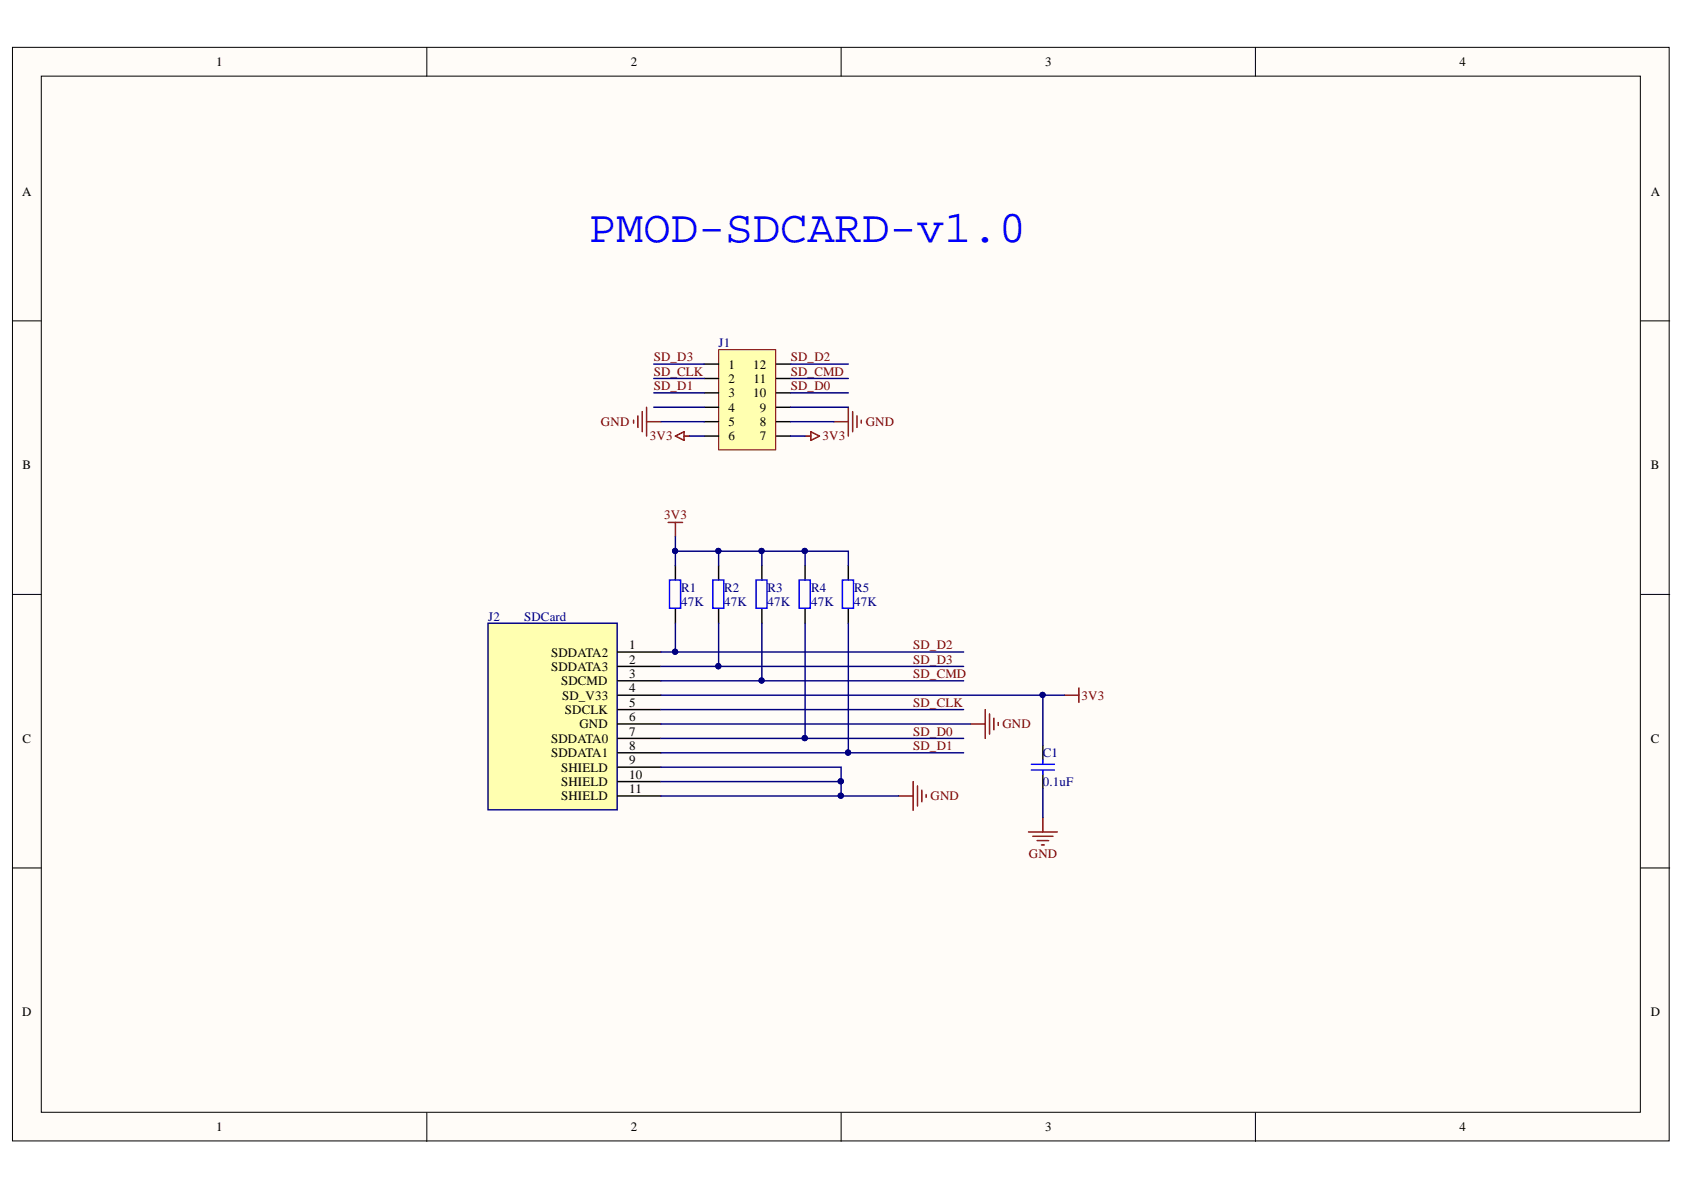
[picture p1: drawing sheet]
<svg xmlns="http://www.w3.org/2000/svg" width="297mm" height="210mm" viewBox="0 0 297 210" stroke-linecap="round" stroke-linejoin="round" font-family="sans-serif">
<g fill="#fffcf8" stroke="#000" stroke-width=".18">
<path d="M2.2 8.4h292.2v192.8h-292.2z"/>
<path d="M7.3 13.4h282v182.8h-282z"/>
</g>
<path d="M75.3 8.4v5M148.4 8.4v5M221.4 8.4v5M2.2 56.6h5.1M289.4 56.6h5.1M2.2 104.9h5.1M289.4 104.9h5.1M2.2 153.1h5.1M289.4 153.1h5.1M75.3 196.3v5M148.4 196.3v5M221.4 196.3v5" fill="none" stroke="#000" stroke-width=".18"/>
<path d="M126.8 61.7h10v17.7h-10z" fill="#ffffb0" stroke="#800000" stroke-width=".18"/>
<path d="M124.2 64.2h2.6M124.2 66.8h2.6M124.2 69.3h2.6M124.2 71.8h2.6M124.2 74.4h2.6M124.2 76.9h2.6M136.9 64.2h2.6M136.9 66.8h2.6M136.9 69.3h2.6M136.9 71.8h2.6M136.9 74.4h2.6M136.9 76.9h2.6" fill="none" stroke="#000" stroke-width=".25"/>
<g fill="none" stroke="#800000" stroke-width=".25">
<path d="M111.8 74.1v.5M112.5 73.4v2M113.3 72.6v3.6M114 71.8v5.1M114 74.4h2.6M119.1 76.9l1.6-.7v1.5zM120.7 76.9h1M142 76.9h1M143 76.2l1.5 .7-1.5 .8zM147.1 74.4h2.5M149.6 71.8v5.1M150.4 72.6v3.6"/>
<path d="M151.2 73.4v2M151.9 74.1v.5M171.2 127.7h2.6M173.8 125.2v5M174.5 125.9v3.6M175.3 126.7v2M176.1 127.5v.5M187.8 122.6h2.5M190.3 121.4v2.5"/>
</g>
<path d="M86.1 109.9h22.8v32.9h-22.8z" fill="#ffffb0" stroke="#000080" stroke-width=".25"/>
<g fill="none" stroke="#000" stroke-width=".25">
<path d="M119.1 99.8v2.5M126.8 99.8v2.5M134.4 99.8v2.5M142 99.8v2.5M149.6 99.8v2.5M109 115h7.6M109 117.5h7.6M119.1 107.4v2.5M126.8 107.4v2.5M134.4 107.4v2.5M142 107.4v2.5M149.6 107.4v2.5"/>
<path d="M109 120.1h7.6M109 122.6h7.6M109 125.2h7.6M109 127.7h7.6M109 130.2h7.6M109 132.8h7.6M109 135.3h7.6M109 137.9h7.6M184 131.5v2.6M184 136.6v2.5M109 140.4h7.6"/>
</g>
<path d="M117.9 92.2h2.5M119.1 92.2v2.5M161.1 137.9v5M161.8 138.6v3.6M162.6 139.4v2M158.5 140.4h2.6M163.4 140.1v.6M181.4 146.8h5.1M182.2 147.5h3.5M182.9 148.3h2.1M183.7 149h.5M184 144.2v2.6" fill="none" stroke="#800000" stroke-width=".25"/>
<path d="M118.1 102.3h1.9v5h-1.9zM125.7 102.3h2v5h-2zM133.4 102.3h1.9v5h-1.9zM141 102.3h1.9v5h-1.9zM148.6 102.3h1.9v5h-1.9zM181.9 135.8h4.1M181.9 134.8h4.1M184 134.1v.7M184 135.8v.8" fill="none" stroke="#00f" stroke-width=".25"/>
<g fill="none" stroke="#000080" stroke-width=".25">
<path d="M115.3 64.2h8.9M115.3 66.8h8.9M115.3 71.8h8.9M115.3 69.3h8.9M116.6 74.4h7.6M121.7 76.9h2.5M139.5 64.2h10.1M139.5 76.9h2.5M139.5 74.4h7.6M139.5 66.8h10.1M139.5 71.8h10.1M139.5 69.3h10.1"/>
<path d="M119.1 94.7v5.1M119.1 97.2h7.7M126.8 99.8v-2.6h22.8v2.6M134.4 97.2v2.6M142 97.2v2.6M116.6 117.5h53.4M116.6 115h53.4M119.1 109.9v5.1M126.8 109.9v7.6M134.4 109.9v10.2M142 109.9v20.3M149.6 109.9v22.9"/>
<path d="M116.6 135.3h31.8v5.1h10.1M116.6 132.8h53.4M116.6 130.2h53.4M116.6 120.1h53.4M116.6 137.9h31.8M116.6 127.7h54.6M116.6 125.2h53.4M116.6 122.6h67.4M184 139.1v5.1M187.8 122.6h-3.8v8.9M116.6 140.4h31.8"/>
</g>
<g fill="#000080" stroke="#000080" stroke-width=".18">
<circle cx="148.3" cy="137.8" r=".46"/>
<circle cx="148.3" cy="140.4" r=".46"/>
<circle cx="183.9" cy="122.6" r=".46"/>
<circle cx="126.7" cy="97.2" r=".46"/>
<circle cx="119.1" cy="97.2" r=".46"/>
<circle cx="134.3" cy="97.2" r=".46"/>
<circle cx="142" cy="97.2" r=".46"/>
<circle cx="119.1" cy="115" r=".46"/>
<circle cx="126.7" cy="117.5" r=".46"/>
<circle cx="134.3" cy="120" r=".46"/>
<circle cx="142" cy="130.2" r=".46"/>
<circle cx="149.6" cy="132.7" r=".46"/>
</g>
<text font-size="8" fill="#00f" x="103.9" y="42.8">PMOD-SDCARD-v1.0</text>
<g font-size="2.3">
<text x="38.2" y="11.7">1</text>
<text x="111.2" y="11.7">2</text>
<text x="184.3" y="11.7">3</text>
<text x="257.4" y="11.7">4</text>
<text x="3.9" y="34.5">A</text>
<text x="291.2" y="34.5">A</text>
<text x="128.5" y="65">1</text>
<text x="132.8" y="65">12</text>
<text x="128.5" y="67.5">2</text>
<text x="128.5" y="70.1">3</text>
<text x="132.8" y="70.1">10</text>
<text x="132.9" y="67.5">11</text>
<text x="128.5" y="72.6">4</text>
<text x="128.5" y="75.1">5</text>
<text x="128.5" y="77.7">6</text>
<text x="134" y="77.7">7</text>
<text x="134" y="75.1">8</text>
<text x="134" y="72.6">9</text>
<text x="4" y="82.8">B</text>
<text x="291.2" y="82.8">B</text>
<text x="97.2" y="115.8">SDDATA2</text>
<text x="97.2" y="118.3">SDDATA3</text>
<text x="111" y="114.5">1</text>
<text x="111" y="117.1">2</text>
<text x="111" y="119.6">3</text>
<text x="99" y="120.9">SDCMD</text>
<text x="99.2" y="123.4">SD_V33</text>
<text x="99.7" y="125.9">SDCLK</text>
<text x="111" y="122.1">4</text>
<text x="111" y="124.7">5</text>
<text x="4" y="131">C</text>
<text x="97.2" y="131">SDDATA0</text>
<text x="102.2" y="128.5">GND</text>
<text x="111" y="127.2">6</text>
<text x="111" y="129.8">7</text>
<text x="291.2" y="131">C</text>
<text x="97.2" y="133.6">SDDATA1</text>
<text x="99" y="136.1">SHIELD</text>
<text x="111" y="132.3">8</text>
<text x="111" y="134.8">9</text>
<text x="111" y="137.4">10</text>
<text x="99" y="138.6">SHIELD</text>
<text x="99" y="141.2">SHIELD</text>
<text x="111" y="139.9">11</text>
<text x="3.9" y="179.3">D</text>
<text x="291.2" y="179.3">D</text>
<text x="38.2" y="199.6">1</text>
<text x="111.2" y="199.6">2</text>
<text x="184.3" y="199.6">3</text>
<text x="257.4" y="199.6">4</text>
</g>
<g font-size="2.3" fill="#800000">
<text x="115.3" y="63.7">SD_D3</text>
<text x="139.5" y="63.7">SD_D2</text>
<text x="115.3" y="66.3">SD_CLK</text>
<text x="115.3" y="68.8">SD_D1</text>
<text x="139.5" y="66.3">SD_CMD</text>
<text x="139.5" y="68.8">SD_D0</text>
<text x="106" y="75.1">GND</text>
<text x="114.6" y="77.7">3V3</text>
<text x="145.1" y="77.7">3V3</text>
<text x="152.7" y="75.1">GND</text>
<text x="117.2" y="91.6">3V3</text>
<text x="161.1" y="114.5">SD_D2</text>
<text x="161.1" y="117.1">SD_D3</text>
<text x="161.1" y="119.6">SD_CMD</text>
<text x="161.1" y="124.7">SD_CLK</text>
<text x="190.8" y="123.4">3V3</text>
<text x="161.1" y="129.8">SD_D0</text>
<text x="176.8" y="128.5">GND</text>
<text x="161.1" y="132.3">SD_D1</text>
<text x="164.1" y="141.2">GND</text>
<text x="181.5" y="151.3">GND</text>
</g>
<g font-size="2.3" fill="#000080">
<text x="126.7" y="61.2">J1</text>
<text x="120.1" y="106.9">47K</text>
<text x="120.1" y="104.4">R1</text>
<text x="127.7" y="106.9">47K</text>
<text x="127.7" y="104.4">R2</text>
<text x="135.4" y="106.9">47K</text>
<text x="135.4" y="104.4">R3</text>
<text x="143.1" y="106.9">47K</text>
<text x="143.1" y="104.4">R4</text>
<text x="150.7" y="106.9">47K</text>
<text x="150.7" y="104.4">R5</text>
<text x="86.1" y="109.5">J2</text>
<text x="92.5" y="109.5">SDCard</text>
<text x="183.9" y="133.6">C1</text>
<text x="183.9" y="138.6">0.1uF</text>
</g>
</svg>
